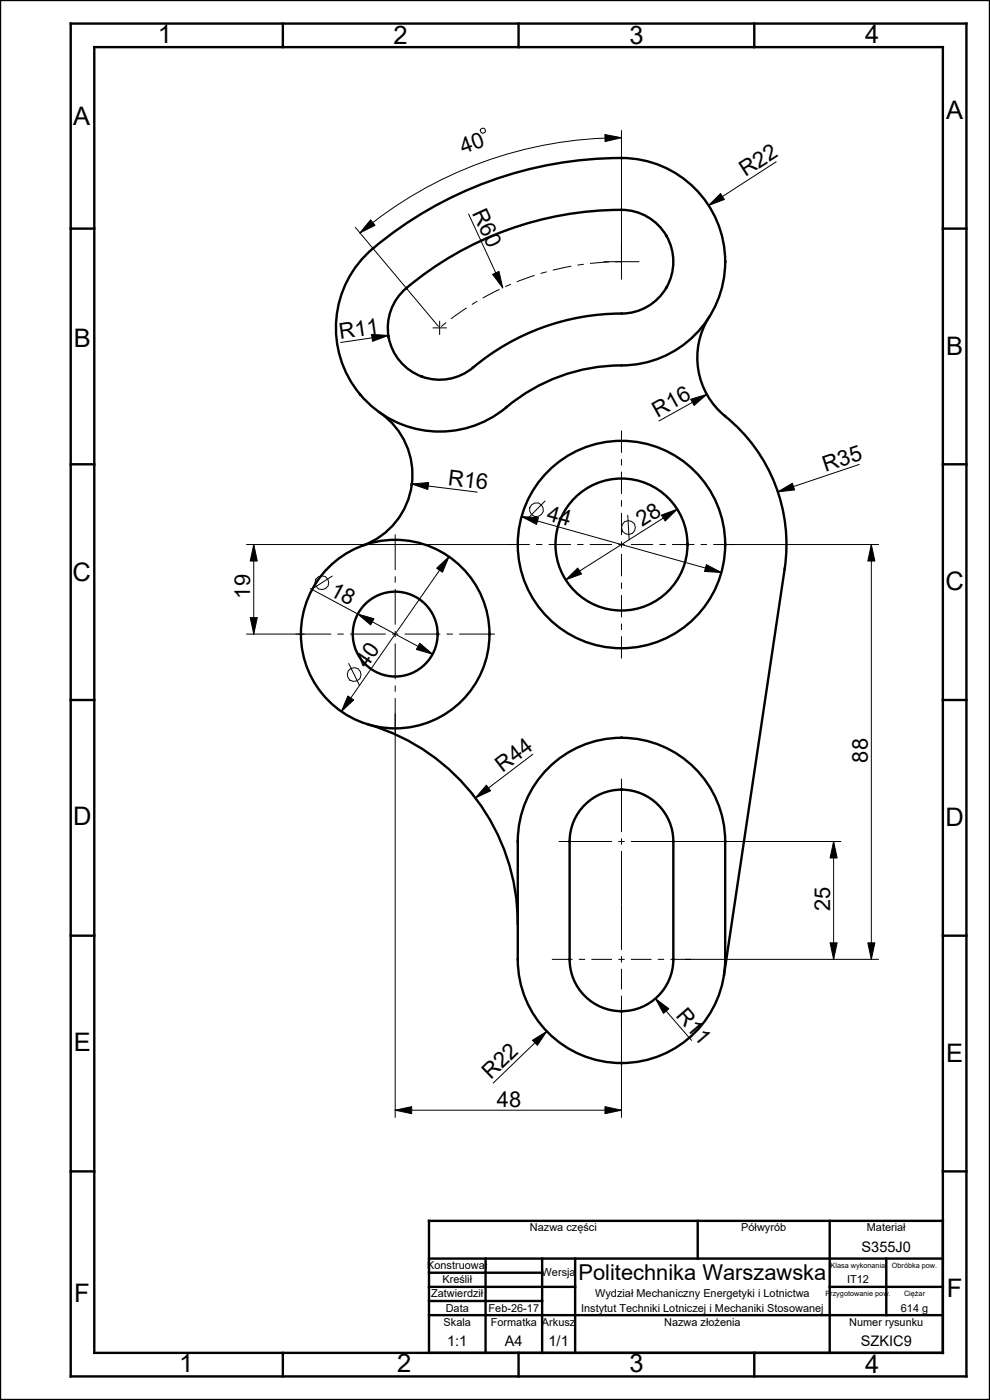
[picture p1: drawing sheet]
<svg xmlns="http://www.w3.org/2000/svg" width="210mm" height="297mm" viewBox="0 0 210 297" stroke-linecap="round" stroke-linejoin="round" font-family="sans-serif">
<g fill="none" stroke="#000" stroke-width=".21">
<path d="M102 27.3l.5-.1 .3 .1 .2 .5-.2 .3-.4 .2-.3-.2-.2-.4zM128.3 28.5l3.5 .7-3.5 .8zM131.8 29.2a86.3 86.3 0 0 0-55.4 20.2M131.8 27.7v27.2M164.6 34.3l-14.3 9.3M75.4 48.3l17.6 20.9M78.6 46.6l1 1.2-3.2 1.6zM99.4 45.4l7.2 15.7M104.5 58.2l1.3-.6 .8 3.5zM150.3 43.6l2.5-2.5 .9 1.2zM78.8 70.9l3.6 .3-3.4 1.2zM82.4 71.2l-10.1 1.5"/>
<path d="M146.5 84.7l3.4-1-2.7 2.3zM149.9 83.7l-10.1 5.6M182.2 98.5l-17.2 5.8M52.3 115.5h56M53.8 115.5l.8 3.5h-1.5zM53.8 115.5v19M87.4 102.7l3.5-.3-.2 1.5zM87.4 102.7l13.8 1.7M95.2 118.1l-22.8 32.8M110.6 109.6l3.6 .2-.4 1.5zM110.6 109.6l42.4 11.9M115.6 106.3l-3.6 3.7"/>
<path d="M133.2 109.3l.3 5.2M140.3 109.3l3.4-1.3-2.6 2.5zM143.7 108l-23.7 15M149.8 119.8l3.2 1.7-3.6-.3zM154.8 115.5h31.5M165 104.3l3.1-1.8 .5 1.4zM184.8 115.5l.8 3.5h-1.5zM184.8 115.5v88M52.3 134.5h12.2M53.1 131h1.5l-.8 3.5zM65.9 124.9l25.9 13.9M70.4 122.2l-4.3 2.8"/>
<path d="M75.9 130.3l3.4 1-.7 1.3zM89 136.5l2.8 2.3-3.5-1zM92.6 120.5l2.6-2.4-1.3 3.3zM120 123l2.6-2.5 .8 1.3zM73.8 147.6l1.2 .9-2.6 2.4zM74 140.8l2.3 4.6M83.8 151.5v85.5M103.2 166.6l.9 1.2-3.3 1.5zM113 160l-12.2 9.3M142.8 178.5h35.5M176.8 178.5l.8 3.5h-1.5zM176.8 178.5v25"/>
<path d="M116 218.8l-11.4 10.9M131.8 212.7v24.3M139 211.8l2.9 2.2-1.2 1zM139 211.8l7.7 8.9M145.4 203.5h40.9M176.1 200h1.5l-.8 3.5zM184.1 200h1.5l-.8 3.5zM83.8 235.5l3.5-.7v1.5zM83.8 235.5h48M113 220.7l3-1.9-2 3zM128.3 234.8l3.5 .7-3.5 .8z"/>
<circle cx="113.8" cy="108.1" r="1.47"/>
<circle cx="133.3" cy="111.9" r="1.47"/>
<circle cx="68.3" cy="123.6" r="1.47"/>
<circle cx="75.1" cy="143.1" r="1.47"/>
</g>
<g fill="#000">
<path d="M128.3 28.5l3.5 .7-3.5 .8zM78.6 46.6l1 1.2-3.2 1.6zM150.3 43.6l2.5-2.5 .9 1.2zM78.8 70.9l3.6 .3-3.4 1.2zM104.5 58.2l1.3-.6 .8 3.5zM146.5 84.7l3.4-1-2.7 2.3zM53.8 115.5l.8 3.5h-1.5zM87.4 102.7l3.5-.3-.2 1.5zM92.6 120.5l2.6-2.4-1.3 3.3zM110.6 109.6l3.6 .2-.4 1.5zM140.3 109.3l3.4-1.3-2.6 2.5zM165 104.3l3.1-1.8 .5 1.4z"/>
<path d="M184.8 115.5l.8 3.5h-1.5zM53.1 131h1.5l-.8 3.5zM75.9 130.3l3.4 1-.7 1.3zM89 136.5l2.8 2.3-3.5-1zM120 123l2.6-2.5 .8 1.3zM149.8 119.8l3.2 1.7-3.6-.3zM73.8 147.6l1.2 .9-2.6 2.4zM103.2 166.6l.9 1.2-3.3 1.5zM176.8 178.5l.8 3.5h-1.5zM113 220.7l3-1.9-2 3zM139 211.8l2.9 2.2-1.2 1zM176.1 200h1.5l-.8 3.5z"/>
<path d="M184.1 200h1.5l-.8 3.5zM83.8 235.5l3.5-.7v1.5zM128.3 234.8l3.5 .7-3.5 .8z"/>
</g>
<g fill="none" stroke="#000" stroke-width=".51">
<path d="M0 0h210v297h-210zM15 5h190v287h-190zM20 10h180v277h-180zM60 5v5M110 5v5M160 5v5M15 48.5h5M77.7 54a81.1 81.1 0 0 1 56-20.4 22.1 22.1 0 0 1 20.1 23.7 22.1 22.1 0 0 1-23.6 20.3 39.1 39.1 0 0 0-24.3 10 22 22 0 0 1-29.5-3.9 22 22 0 0 1 1.3-29.7zM200 48.5h5M85.4 61.9a70.3 70.3 0 0 1 47.5-17.3 11 11 0 0 1 9.9 11.5 11 11 0 0 1-11 10.4 49.5 49.5 0 0 0-32.3 12.1 11 11 0 0 1-14.7-2 11 11 0 0 1 .6-14.7zM150.4 67.3a16 16 0 0 0 3.4 21 35 35 0 0 1 12.6 32.4l-12.8 86.1M15 98.5h5"/>
<path d="M80.7 87.6a16 16 0 0 1-3.7 28.1M200 98.5h5M15 148.5h5M78.2 153.7a44 44 0 0 1 31.6 42.2M200 148.5h5M116.9 162.3a22 22 0 0 1 23.8-3.9 22 22 0 0 1 13.1 20.1v25a22 22 0 0 1-22 22 22 22 0 0 1-22-22v-25a21.9 21.9 0 0 1 7.1-16.2zM124 170.7a11 11 0 0 1 12-2.3 11 11 0 0 1 6.8 10.1v25a11 11 0 0 1-11 11 11 11 0 0 1-11-11v-25a11 11 0 0 1 3.2-7.8zM15 198.5h5M200 198.5h5M15 248.5h5M148 259v8M176 259v28"/>
<path d="M200 259h-109v28M200 248.5h5M91 267h109M91 270h24M91 273h31M91 276h24M91 279h109M103 267v20M115 267v20M122 267v20M176 273h24M188 267v12"/>
<path d="M60 287v5M110 287v5M160 287v5"/>
<circle cx="131.8" cy="115.5" r="22"/>
<circle cx="131.8" cy="115.5" r="14"/>
<circle cx="83.8" cy="134.5" r="20"/>
<circle cx="83.8" cy="134.5" r="9"/>
</g>
<path d="M131.8 55.5a60 60 0 0 0-38.5 14.1" fill="none" stroke="#000" stroke-width=".21" stroke-dasharray="1.3 1.3 4 1.3" stroke-linecap="butt"/>
<!-- layer: 02___PRT_ALL_AXES -->
<g fill="none" stroke="#000" stroke-width=".21">
<path d="M128 55.5h7.6M131.8 51.7v7.6M91.8 69.6h3M93.3 68.1v3M131.8 91.3v4.8M131.8 97.4v1.3M83.8 113.4v7.5M107.7 115.5h4.7M113.7 115.5h1.3M116.4 115.5h4.7M122.4 115.5h1.4M125.1 115.5h4.7"/>
<path d="M131.2 115.5h1.3M131.8 100.1v4.7M131.8 106.1v1.4M131.8 108.8v4.7M131.8 114.9v1.3M131.8 117.5v4.7M133.8 115.5h4.7M139.9 115.5h1.3M142.6 115.5h4.7M148.6 115.5h1.3M151.3 115.5h4.7M62.7 134.5h7.5"/>
<path d="M71.6 134.5h1.3M74.3 134.5h7.5M83.2 134.5h1.3M83.8 122.3v1.3M83.8 124.9v7.6M83.8 133.9v1.3M83.8 136.5v7.6M85.8 134.5h7.6M94.7 134.5h1.4M97.4 134.5h7.6M131.8 123.6v1.3M131.8 126.3v4.7"/>
<path d="M131.8 132.3v1.3M131.8 135v4.7M83.8 145.4v1.4M83.8 148.1v7.6M118.5 178.5h11.3M131.2 178.5h1.3M131.8 165.2v11.3M131.8 177.9v1.3M133.8 178.5h11.3M131.8 180.5v21M117.1 203.5h4.3M122.8 203.5h1.3"/>
<path d="M125.5 203.5h4.3M131.2 203.5h1.3M131.8 202.9v1.3M131.8 205.5v4.4M131.8 211.2v1.4M131.8 213.9v4.4M133.8 203.5h4.4M139.5 203.5h1.4M142.2 203.5h4.4"/>
</g>
<g font-size="5.4">
<text x="33.5" y="9.2">1</text>
<text x="83.5" y="9.3">2</text>
<text x="133.5" y="9.3">3</text>
<text x="183.5" y="9.2">4</text>
<text x="15.6" y="26.6">A</text>
<text x="200.7" y="25.3">A</text>
<text x="15.7" y="73.5">B</text>
<text x="200.7" y="75.3">B</text>
<text x="15.4" y="123.3">C</text>
<text x="200.5" y="125.3">C</text>
<text x="15.5" y="174.9">D</text>
<text x="200.5" y="175.3">D</text>
<text x="15.6" y="222.9">E</text>
<text x="200.7" y="225.3">E</text>
<text x="200.8" y="275.3">F</text>
<text x="15.7" y="276.2">F</text>
<text x="38" y="291">1</text>
<text x="84.3" y="291.1">2</text>
<text x="133.5" y="291.1">3</text>
<text x="183.5" y="291.2">4</text>
</g>
<g font-size="4.6">
<text x="98.2" y="32.7" transform="rotate(-20 98.2 32.7)">40</text>
<text x="158.2" y="37.6" transform="rotate(-33 158.2 37.6)">R22</text>
<text x="100.1" y="45.1" transform="rotate(65 100.1 45.1)">R60</text>
<text x="72.2" y="71.9" transform="rotate(-8 72.2 71.9)">R11</text>
<text x="139.4" y="88.6" transform="rotate(-29 139.4 88.6)">R16</text>
<text x="175.1" y="100.1" transform="rotate(-19 175.1 100.1)">R35</text>
<text x="94.9" y="102.9" transform="rotate(7 94.9 102.9)">R16</text>
<text x="115.8" y="110.3" transform="rotate(16 115.8 110.3)">44</text>
<text x="136.2" y="111.8" transform="rotate(-32 136.2 111.8)">28</text>
<text x="53.1" y="127" transform="rotate(-90 53.1 127)">19</text>
<text x="69.8" y="126.1" transform="rotate(28 69.8 126.1)">18</text>
<text x="77.8" y="141.9" transform="rotate(-55 77.8 141.9)">40</text>
<text x="184.1" y="161.8" transform="rotate(-90 184.1 161.8)">88</text>
<text x="106.6" y="164" transform="rotate(-37 106.6 164)">R44</text>
<text x="176.1" y="193.3" transform="rotate(-90 176.1 193.3)">25</text>
<text x="143.2" y="215.5" transform="rotate(49 143.2 215.5)">R11</text>
<text x="104.1" y="229.2" transform="rotate(-44 104.1 229.2)">R22</text>
<text x="105.4" y="234.8">48</text>
<text x="122.7" y="271.5">Politechnika Warszawska</text>
</g>
<g font-size="3.1">
<text x="182.8" y="265.5">S355J0</text>
<text x="94.9" y="285.5">1:1</text>
<text x="107.1" y="285.5">A4</text>
<text x="116.4" y="285.5">1/1</text>
<text x="182.6" y="285.5">SZKIC9</text>
</g>
<g font-size="2.3">
<text x="112.4" y="261.3">Nazwa części</text>
<text x="157.2" y="261.3">Półwyrób</text>
<text x="183.9" y="261.3">Materiał</text>
<text x="90.6" y="269.3">Konstruował</text>
<text x="91.5" y="275.3">Zatwierdził</text>
<text x="93.8" y="272.3">Kreślił</text>
<text x="114.9" y="270.8">Wersja</text>
<text x="126.2" y="275.3">Wydział Mechaniczny Energetyki i Lotnictwa</text>
<text x="179.7" y="272.3">IT12</text>
<text x="94.1" y="281.3">Skala</text>
<text x="94.6" y="278.3">Data</text>
<text x="103.6" y="278.3">Feb-26-17</text>
<text x="104.1" y="281.3">Formatka Arkusz</text>
<text x="123.3" y="278.3">Instytut Techniki Lotniczej i Mechaniki Stosowanej</text>
<text x="140.9" y="281.3">Nazwa złożenia</text>
<text x="180.1" y="281.3">Numer rysunku</text>
<text x="191.1" y="278.3">614 g</text>
</g>
<g font-size="1.5">
<text x="176.2" y="269">Klasa wykonania</text>
<text x="189.2" y="269">Obróbka pow.</text>
<text x="175.1" y="275">Przygotowanie pow.</text>
<text x="191.8" y="275">Ciężar</text>
</g>
</svg>
